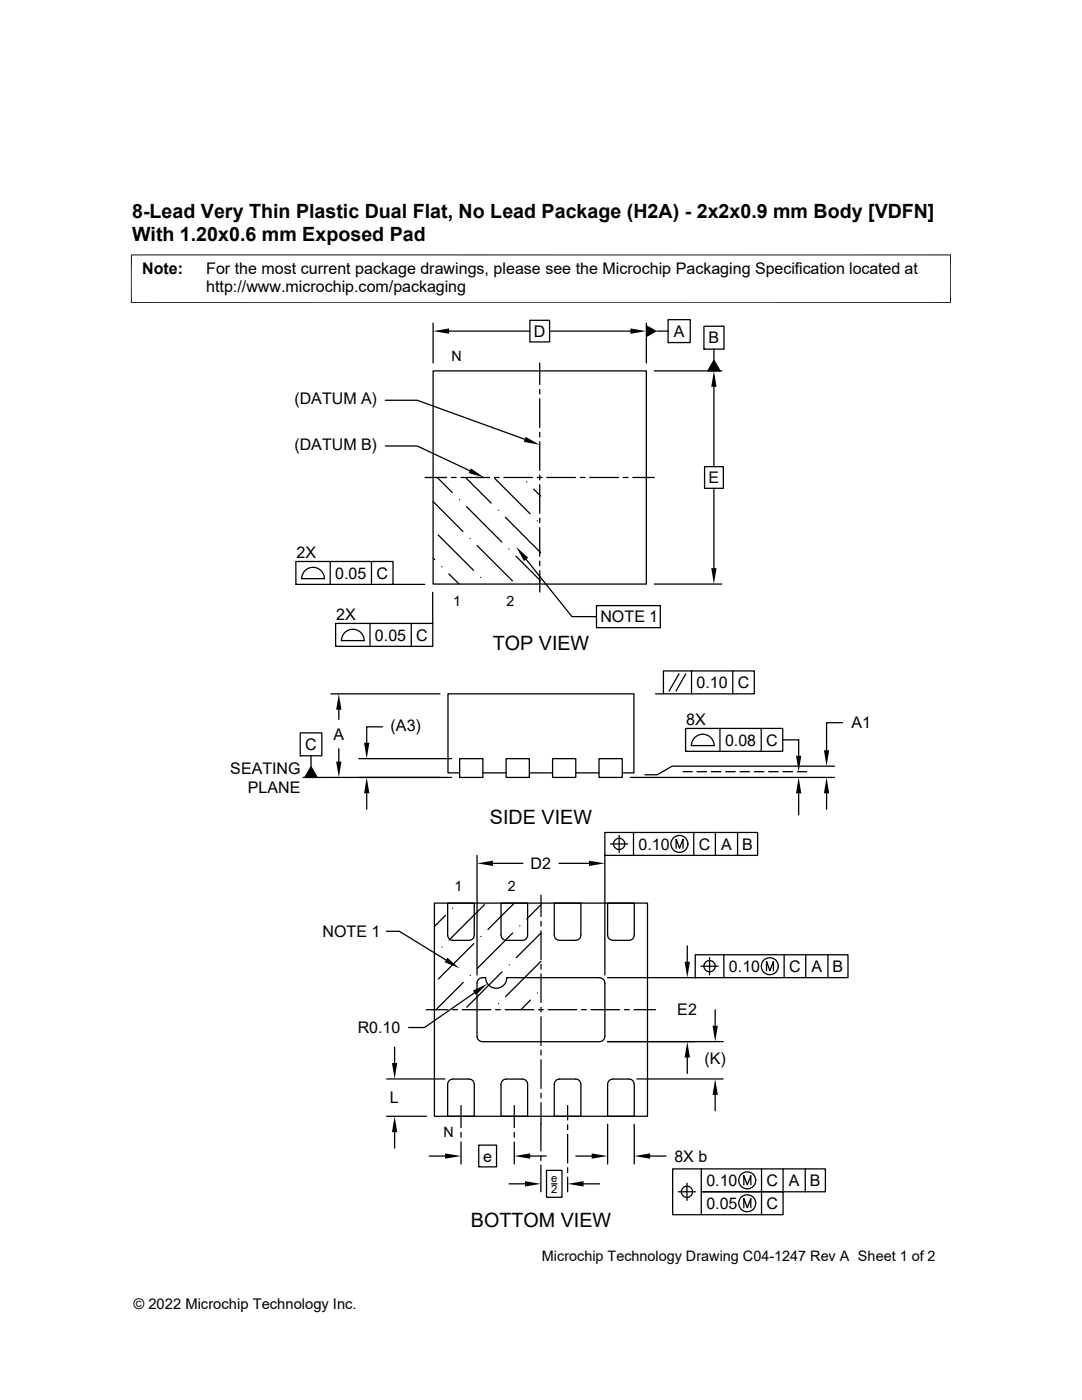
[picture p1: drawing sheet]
<svg xmlns="http://www.w3.org/2000/svg" width="216mm" height="279mm" viewBox="0 0 216 279" stroke-linecap="round" stroke-linejoin="round" font-family="sans-serif">
<g fill="none" stroke="#000" stroke-width=".25">
<path d="M76.9 79.9h6.3l21.5 7.8M86.4 64.5v7.9M86.4 74h42.6v42.6h-42.6zM89.6 66.1h16.1M105.7 63.9h4v4.3h-4zM107.7 72.4v4.3M107.7 77.7v.9M107.7 79.6v5.7M109.7 66.1h16.1M129 64.5v7.9M130.6 74h13.4M131.1 66.1h2.2"/>
<path d="M133.3 63.8h4.4v4.6h-4.4zM133.3 68.4h.1M140.5 65.1h4v4.6h-4zM140.5 69.7h.1M142.5 71.9l1.2 2.1h-2.5zM142.5 69.7v2.2M142.5 77.2v15.9M76.9 89h6.3l10.5 4.9M84.8 95.3h4.3M87.4 95.4l2.9 2.9M90.1 95.3h.9M91.7 99.7h.1"/>
<path d="M92 95.3h5.7M93 95.4l5 5M98.6 95.3h1M98.7 95.5l7.1 7M100.5 95.3h5.8M105.1 96.2h.1M106.5 97.6l1.4 1.4M107.2 95.3h1M107.7 86.3v.9M107.7 88.2v5.7M107.7 94.8v1M107.7 96.7v5.7"/>
<path d="M109.1 95.3h5.7M115.8 95.3h.9M117.7 95.3h5.7M124.4 95.3h.9M126.3 95.3h4.3M140.6 93.1h3.7v4.4h-3.7zM142.5 97.5v15.9M59 112.1h19.4v4.5h-19.4zM59 116.6h.1M60.2 115.5h4.5a2.26 2.26 0 0 0-2.2-2.3 2.26 2.26 0 0 0-2.3 2.3M65.9 112.1v4.5M74.1 112.1v4.5"/>
<path d="M78.4 116.6h6.4M86.3 118.2v6.2M86.4 111.4l.3 .3M86.4 100.1l6 6M87.4 106.8l7.1 7M88.1 113.1h.1M89.6 114.5l2 2.1M93.1 101.1l7 7.1M93.8 107.5h.1M95.2 108.9l7.1 7M95.9 115.2h.1M99.4 101.8h.1"/>
<path d="M100.8 103.2l7.1 7.1M101.5 109.6h.1M103 111l4.9 4.9M105 111.6l9.1 11.5h4.9M107.2 103.9h.1M107.7 103.4v1M107.7 105.3v5.7M107.7 112v.9M107.7 113.9v4.3M130.6 116.6h13.4M66 138.5h21.8M67 124.4h19.4v4.6h-19.4z"/>
<path d="M67 129h.1M68.1 127.8h4.6a2.26 2.26 0 0 0-2.3-2.2 2.26 2.26 0 0 0-2.3 2.2M73.8 124.4v4.6M82.1 124.4v4.6M119 120.9h12.8v4.4h-12.8zM130.8 138.5h1.6M132.4 133.9h18.1v4.6h-18.1zM135.5 134.5l-2 3.4M136.8 134.5l-1.9 3.4M138 133.9v4.6M146.2 133.9v4.6M59.9 146.3h4.3v4.5h-4.3z"/>
<path d="M59.9 150.8h.1M62.1 150.8v2.2M62.1 153l1.2 2.2h-2.5zM67.6 141.6v2M67.6 149.4v2.6M71.6 151.4h18.5M73.2 158.3v3.2M76.3 145.1h-3.1v3.1M90.1 155.2h-29.6M91.7 151.4h4.7v3.8h-4.7zM91.7 154.2h-2.3v-15.7h37.1v15.7h-2.3M96.4 154.2h4.6"/>
<path d="M101 151.4h4.6v3.8h-4.6zM105.6 154.2h4.7M110.3 151.4h4.6v3.8h-4.6zM114.9 154.2h4.6M119.5 151.4h4.7v3.8h-4.7zM125.8 155.2h40.7M136.3 154h1.8M136.8 145.4h19.4v4.5h-19.4zM136.8 149.9h.1M137.9 148.8h4.6M138 148.8a2.26 2.26 0 0 1 2.2-2.3 2.26 2.26 0 0 1 2.3 2.3M139.1 154h1.9"/>
<path d="M141.9 154h1.9M143.7 145.4v4.5M144.8 154h1.9M147.7 154h1.9M150.5 154h1.9M151.9 145.4v4.5M153.4 154h1.9M156.2 147.7h3.2v3.1M156.2 154h1.9M159.1 154h1.9M159.4 158.3v4.3M164.9 158.3v3.2"/>
<path d="M166.5 152.9h-32.4l-3 1.7h-2.4M168.1 144.2h-3.2v5.5M95.2 170.7v23.9M98.4 172.3h5.9M107.9 178.6v4.3M111.5 172.3h6M120.7 166.1h30.5v4.6h-30.5zM120.7 170.7h.1M120.7 170.7v23.9M121.8 168.4h3.5M123.5 166.7v3.4M126.4 166.1v4.6"/>
<path d="M134.9 169.3v-1.8l.7 1.8 .7-1.8v1.8M138.4 166.1v4.6M142.7 166.1v4.6M147.2 166.1v4.6M77.1 185.9h2.6l9.3 5.7M86.7 180.2h42.5v42.6h-42.5zM86.8 190.4l-.1 .1M88.2 189h.1M88.9 182.7l-2.2 2.2M89.3 180.2h5.3v6.4l-.1 .6-.3 .3-.6 .2h-3.2l-.6-.2-.3-.3-.2-.6zM90.3 181.3h.1M92.4 196.1l-5.4 5.4"/>
<path d="M93.8 194.7h.1M94.6 188.3l-7.1 7.1M94.7 198.1l-10 7h-3.2M95.9 186.9h.1M96.2 195.1l-.5 .2-.3 .3-.2 .6v10.6l.2 .6 .3 .3 .5 .2M96.2 195.1h.7a2.12 2.12 0 0 0 2.1 2.1 2.12 2.12 0 0 0 2.1-2.1M96.7 180.6l-7.1 7M100 180.2h5.3v6.4l-.2 .6-.3 .3-.6 .2h-3.2l-.6-.2-.3-.3-.1-.6zM100.2 194l-7.1 7M101.2 195.1h18.4M101.6 192.6h.1M102.3 186.2l-7.1 7.1"/>
<path d="M102.6 180.2l-5.2 5.3M103.7 184.8h.1M105.8 199.6l-1.9 1.9M107.2 198.2h.1M107.9 186.2l-4.9 4.9M107.9 191.8l-7 7.1M107.9 183.9v.9M107.9 185.8v5.7M107.9 192.4v1M107.9 194.4v5.7M108 180.6l-2.9 2.8M110.6 180.2h5.3v6.4l-.2 .6-.3 .3-.5 .2h-3.2l-.6-.2-.3-.3-.2-.6z"/>
<path d="M119.6 195.1l.6 .2 .3 .3 .2 .6v10.6l-.2 .6-.3 .3-.6 .2M121.2 195.1h17.5M121.2 180.2h5.4v6.4l-.2 .6-.3 .3-.6 .2h-3.2l-.6-.2-.3-.3-.2-.6zM137.1 188.8v3.1M138.7 190.5h30.5v4.6h-30.5zM138.7 195.1h.1M139.9 192.8h3.4M140.4 192.8a1.14 1.14 0 0 1 1.6-1.1 1.14 1.14 0 0 1 .4 1.8 1.14 1.14 0 0 1-1.9-.2v-.5M141.6 191.1v3.4M144.4 190.5v4.6M153 193.7v-1.8l.6 1.8 .7-1.8v1.8M156.5 190.5v4.6"/>
<path d="M160.8 190.5v4.6M165.2 190.5v4.6M77.2 215.3h11.6M78.7 209v3.2M85.1 201.5h4.3M89.8 215.5l.6-.2h3.2l.6 .2 .3 .3 .1 .6v6.4h-5.3v-6.4l.2-.6zM90.3 201.5h1M92.2 201.5h5.7M96.2 207.9h23.4M98.9 201.5h.9M99.5 200.3h.1M100.4 215.5l.6-.2h3.2l.6 .2 .3 .3 .2 .6v6.4h-5.3v-6.4l.1-.6z"/>
<path d="M100.8 201.5h5.7M107.5 201.5h.9M107.9 201v1M107.9 202.9v5.7M107.9 209.6v.9M107.9 211.5v5.7M107.9 218.2v.9M109.4 201.5h5.7M111.1 215.5l.6-.2h3.2l.5 .2 .3 .3 .2 .6v6.4h-5.3v-6.4l.2-.6zM116 201.5h1M117.9 201.5h5.8M121.2 207.9h23.1"/>
<path d="M121.7 215.5l.6-.2h3.2l.6 .2 .3 .3 .2 .6v6.4h-5.4v-6.4l.2-.6zM124.6 201.5h1M126.5 201.5h4.3M127.1 215.3h17.2M137.1 211.1v3.1M142.7 201.5v3.2M142.7 218.5v3.2M77.2 222.8h7.9M78.7 226v3.1M85.6 230.7h3.2M92 220.6v4.4M92 226v.9"/>
<path d="M92 227.9v4.4M95.5 228.5h3.6v4.4h-3.6zM101.6 236.3h3.2M102.6 220.6v4.4M102.6 226v.9M102.6 227.9v4.4M105.8 230.7h3.2M107.9 230.6v1M107.9 232.5v5.3M107.9 220.1v9.6M109.1 233.6h3v5.4h-3zM110.1 236.3h1"/>
<path d="M113.3 220.6v2.9M113.3 224.5v.9M113.3 226.4v5.7M113.3 233v1M113.3 234.9v2.9M114.9 230.7h3.2M116.4 236.3h3.2M121.2 224.4v7.9M126.6 224.4v7.9M129.7 230.7h3.2M135.4 237.8h3.4M137.1 236.1v3.5"/>
<path d="M139.9 233.3v4.5h16.4v4.6h-22.1v-9.1h30.5v4.5h-24.8v4.6M148.4 236.5v-1.9l.7 1.9 .7-1.9v1.9M152 233.3v9.1M156.3 233.3v4.5M160.7 233.3v4.5M148.4 241v-1.8l.7 1.8 .7-1.8v1.8"/>
<circle cx="123.6" cy="168.4" r="1.12"/>
<circle cx="135.6" cy="168.4" r="1.69"/>
<circle cx="153.6" cy="192.8" r="1.69"/>
<circle cx="137.1" cy="237.8" r="1.12"/>
<circle cx="149.1" cy="235.6" r="1.69"/>
<circle cx="149.1" cy="240.1" r="1.69"/>
</g>
<g fill="#000">
<path d="M86.4 66.1l3.2-.5v1zM125.8 65.6l3.2 .5-3.2 .5zM129 64.9l2.1 1.2-2.1 1.2zM142.5 74l.5 3.2h-1.1zM142.5 71.9l1.2 2.1h-2.5zM94 93.5l2.6 1.8-3.1-.9zM104.9 87.2l2.8 1.6-3.2-.6zM103 109.2l2.4 2.1-.8 .7zM141.9 113.4h1.1l-.5 3.2zM62.1 153l1.2 2.2h-2.5zM67.1 152h1l-.5 3.2zM67.6 138.5l.5 3.1h-1z"/>
<path d="M73.2 155.2l.5 3.1h-1.1zM72.6 148.2h1.1l-.5 3.2zM159.4 155.2l.5 3.1h-1.1zM158.8 150.8h1.1l-.5 3.2zM164.9 155.2l.6 3.1h-1.1zM164.4 149.7h1.1l-.6 3.2zM95.2 172.3l3.2-.5v1zM117.5 171.8l3.2 .5-3.2 .5zM89.3 191.1l2.4 2.2-3-1.3zM94.4 197.7l2.9-1.4-2.3 2.3zM136.6 191.9h1.1l-.6 3.2zM78.2 212.2h1.1l-.6 3.1z"/>
<path d="M137.1 207.9l.6 3.2h-1.1zM142.2 204.7h1l-.5 3.2zM142.7 215.3l.5 3.2h-1zM78.7 222.8l.6 3.2h-1.1zM88.8 230.2l3.2 .5-3.2 .5zM104.8 235.7l3.1 .6-3.1 .5zM102.6 230.7l3.2-.5v1zM113.3 236.3l3.1-.6v1.1zM118.1 230.2l3.1 .5-3.1 .5zM126.6 230.7l3.1-.5v1z"/>
</g>
<path d="M26.1 50.9h163.7M26.2 50.8v9.7M189.7 50.8v9.7M26.1 60.4h163.7" fill="none" stroke="#000" stroke-width=".2"/>
<g font-size="3.9">
<text x="26.4" y="43.5">8-Lead Very Thin Plastic Dual Flat, No Lead Package (H2A) - 2x2x0.9 mm Body [VDFN]</text>
<text x="26.4" y="48">With 1.20x0.6 mm Exposed Pad</text>
<text x="98.3" y="129.7">TOP VIEW</text>
<text x="97.8" y="164.5">SIDE VIEW</text>
<text x="93.9" y="244.8">BOTTOM VIEW</text>
</g>
<g font-size="3.2">
<text x="28.4" y="54.6">Note:</text>
<text x="41.1" y="58.3">http://www.microchip.com/packaging</text>
<text x="41.1" y="54.6">For the most current package drawings, please see the Microchip Packaging Specification located at</text>
<text x="106.5" y="67.2">D</text>
<text x="134.5" y="67.2">A</text>
<text x="141.4" y="68.5">B</text>
<text x="58.7" y="80.7">(DATUM A)</text>
<text x="58.7" y="89.8">(DATUM B)</text>
<text x="141.4" y="96.4">E</text>
<text x="59.2" y="111.3">2X</text>
<text x="66.9" y="115.5">0.05</text>
<text x="75.1" y="115.5">C</text>
<text x="67.1" y="123.6">2X</text>
<text x="119.8" y="124.2">NOTE 1</text>
<text x="74.8" y="127.8">0.05</text>
<text x="83" y="127.8">C</text>
<text x="139" y="137.3">0.10</text>
<text x="147.2" y="137.3">C</text>
<text x="60.9" y="149.7">C</text>
<text x="66.5" y="147.6">A</text>
<text x="77.9" y="145.9">(A3)</text>
<text x="136.9" y="144.6">8X</text>
<text x="144.7" y="148.8">0.08</text>
<text x="152.9" y="148.8">C</text>
<text x="169.9" y="145.4">A1</text>
<text x="46" y="154.5">SEATING</text>
<text x="49.5" y="158.3">PLANE</text>
<text x="105.9" y="173.4">D2</text>
<text x="127.4" y="169.6">0.10</text>
<text x="139.4" y="169.6">C</text>
<text x="143.9" y="169.6">A</text>
<text x="148.1" y="169.6">B</text>
<text x="64.4" y="187">NOTE 1</text>
<text x="145.5" y="194">0.10</text>
<text x="157.5" y="194">C</text>
<text x="161.9" y="194">A</text>
<text x="166.1" y="194">B</text>
<text x="135.1" y="202.6">E2</text>
<text x="71.4" y="206.2">R0.10</text>
<text x="140.5" y="212.4">(K)</text>
<text x="77.8" y="220.2">L</text>
<text x="96.4" y="231.8">e</text>
<text x="134.6" y="231.8">8X b</text>
<text x="140.9" y="236.7">0.10</text>
<text x="152.9" y="236.7">C</text>
<text x="157.4" y="236.7">A</text>
<text x="161.6" y="236.7">B</text>
<text x="140.9" y="241.3">0.05</text>
<text x="152.9" y="241.3">C</text>
</g>
<g font-size="2.9">
<text x="108.1" y="251.7">Microchip Technology Drawing C04-1247 Rev A Sheet 1 of 2</text>
<text x="26.6" y="261.3">© 2022 Microchip Technology Inc.</text>
</g>
<g font-size="2.8">
<text x="90.1" y="72">N</text>
<text x="90.4" y="121">1</text>
<text x="101" y="121">2</text>
<text x="90.7" y="177.8">1</text>
<text x="101.3" y="177.8">2</text>
<text x="88.5" y="226.8">N</text>
</g>
<g font-size="2.2">
<text x="110" y="236">e</text>
<text x="110" y="238.1">2</text>
</g>
</svg>
